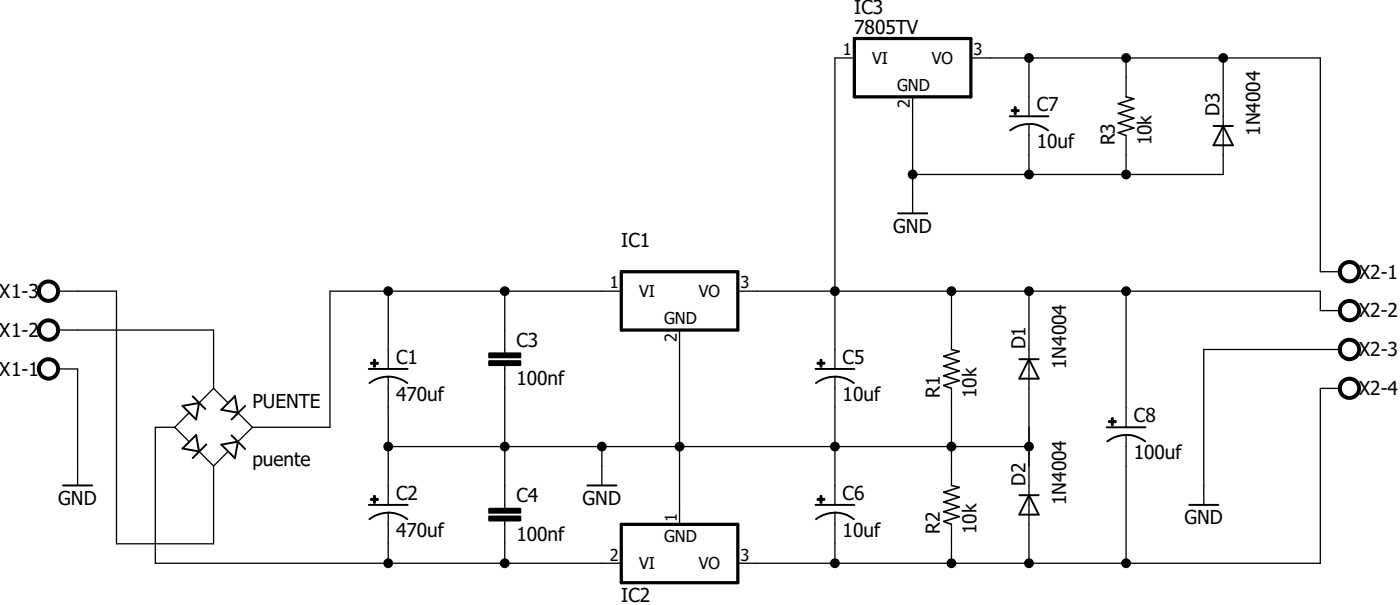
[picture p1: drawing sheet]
<svg xmlns="http://www.w3.org/2000/svg" width="183mm" height="79mm" viewBox="0 0 183 79" stroke-linecap="round" stroke-linejoin="round" font-family="sans-serif">
<g fill="none" stroke="#000" stroke-width=".25">
<path d="M132.1 15.2h5M134.6 16.2a3.8 3.8 0 0 1 2.5 .8M134.6 16.2a3.9 3.9 0 0 0-2.5 .8M158.7 16.5h2.5M160 16.5l1.2 2.5h-2.5zM117.4 27.9h3.9M23.9 58.6l1.7-1.8 .4 2.2zM23.9 53l2.1-.4-.4 2.2zM25.2 51.8l1.7 1.6M27 58.1l-1.8 1.7M28.9 58.1l2.2-.4-.4 2.2zM30.3 56.9l1.8 1.7"/>
<path d="M30.7 51.7l.4 2.2-2.2-.4zM32.1 53l-1.8 1.8M48.2 48.2h5.1M50.8 49.2a4.3 4.3 0 0 1 2.5 .8M50.8 49.2a4 4 0 0 0-2.5 .8M106.7 48.2h5M109.2 49.2a4.2 4.2 0 0 1 2.5 .8M109.2 49.2a4 4 0 0 0-2.5 .8M133.3 46.9h2.5M134.6 46.9l1.2 2.6h-2.5zM144.7 55.8h5.1M147.3 56.8a3.9 3.9 0 0 1 2.5 .9"/>
<path d="M147.3 56.8a3.9 3.9 0 0 0-2.5 .9M8.2 63.4h3.9M48.2 65.9h5.1M48.3 67.8a4 4 0 0 1 5 0M76.8 63.4h3.8M106.7 65.9h5M106.7 67.8a4 4 0 0 1 5 0M133.3 64.7h2.5M134.6 64.7l1.2 2.5h-2.5zM155.5 65.9h3.8"/>
</g>
<g fill="none" stroke="#000" stroke-width=".17">
<path d="M111.7 7.6h-2.5v40.6M119.4 12.7v15.2M127 7.6h45.7v27.9h2.5M134.6 7.6v7.6M134.6 16.2v6.6M147.3 7.6v5.1M147.3 17.7v5.1M160 7.6v15.2h-40.6M7.6 38h7.6v33h12.7v-10.1M50.8 38v10.2M66 38v8.2M81.3 38h-38.1v17.8h-10.2"/>
<path d="M96.5 38h76.2v2.6h2.5M124.4 38v7.7M134.6 38v35.6M147.3 38v17.8M7.6 48.2h2.6v15.2M7.6 43.1h20.3v7.6M22.9 55.8l1.8 1.8M22.9 55.8h-2.6v17.8h61M24.7 54l-1.8 1.8M26 59l1.9 1.9M27.9 50.7l-1.9 1.9M27.9 50.7l1.8 1.8"/>
<path d="M29.7 59.1l-1.8 1.8M31.1 53.9l1.9 1.9M33 55.8l-1.9 1.9M50.8 49.2v16.7M50.8 58.3h83.8M66 47.7v18.8M78.7 58.3v5.1M88.9 43.1v25.4M109.2 49.2v16.7M124.4 50.7v12.7M147.3 56.8v16.8M175.2 45.7h-17.8v20.2"/>
<path d="M175.2 50.7h-2.5v22.9h-76.2M50.8 67v6.6M66 68v5.6M109.2 67v6.6M124.4 68.5v5.1"/>
</g>
<g fill="#000">
<path d="M132.3 14.4h.9v.1h-.9zM132.7 14h.1v.9h-.1zM48.5 47.4h.9v.1h-.9zM48.9 47h.1v.9h-.1zM64 47.2h4v.5h-4zM64 46.2h4v.5h-4zM106.9 47.4h.9v.1h-.9zM107.3 47h.1v.9h-.1zM145 55h.9v.1h-.9zM145.4 54.6h.1v.9h-.1zM48.5 65.2h.9v.1h-.9zM48.9 64.8h.1v.9h-.1z"/>
<path d="M64 67.5h4v.5h-4zM64 66.5h4v.5h-4zM106.9 65.2h.9v.1h-.9zM107.3 64.8h.1v.9h-.1z"/>
</g>
<g fill="none" stroke="#000" stroke-width=".26">
<path d="M132.3 14.4h.9v.1h-.9zM132.7 14h.1v.9h-.1zM5.3 37.1a1.39 1.39 0 0 1 2.2 .2 1.39 1.39 0 0 1-.8 2.1 1.39 1.39 0 0 1-1.8-1.4h.3a1.14 1.14 0 0 1 1.6-1 1.14 1.14 0 0 1 .3 1.8 1.14 1.14 0 0 1-1.9-.5v-.3h-.3l.2-.6zM175.5 34.5a1.39 1.39 0 0 1 2.2 .3 1.39 1.39 0 0 1-.9 2 1.39 1.39 0 0 1-1.7-1.3h.2a1.15 1.15 0 0 1 1.6-1.1 1.15 1.15 0 0 1 .3 1.9 1.15 1.15 0 0 1-1.8-.5l-.1-.3h-.2l.2-.7zM175.5 39.6a1.39 1.39 0 0 1 2.2 .3 1.39 1.39 0 0 1-.9 2 1.39 1.39 0 0 1-1.7-1.3h.2a1.15 1.15 0 0 1 1.6-1.1 1.15 1.15 0 0 1 .3 1.9 1.15 1.15 0 0 1-1.8-.6l-.1-.2h-.2l.2-.7zM5.3 47.2a1.39 1.39 0 0 1 2.2 .3 1.39 1.39 0 0 1-.8 2 1.39 1.39 0 0 1-1.8-1.3h.3a1.14 1.14 0 0 1 1.6-1.1 1.14 1.14 0 0 1 .3 1.9 1.14 1.14 0 0 1-1.9-.5v-.3h-.3l.1-.4zM5.3 42.2a1.39 1.39 0 0 1 2.2 .2 1.39 1.39 0 0 1-.8 2.1 1.39 1.39 0 0 1-1.8-1.4h.3a1.14 1.14 0 0 1 1.6-1.1 1.14 1.14 0 0 1 .3 1.9 1.14 1.14 0 0 1-1.9-.5v-.3h-.3l.2-.7zM48.5 47.4h.9v.1h-.9zM48.9 47h.1v.9h-.1zM64 47.2h4v.5h-4zM64 46.2h4v.5h-4zM106.9 47.4h.9v.1h-.9z"/>
<path d="M107.3 47h.1v.9h-.1zM145 55h.9v.1h-.9zM145.4 54.6h.1v.9h-.1zM175.5 44.7a1.39 1.39 0 0 1 2.2 .2 1.39 1.39 0 0 1-.9 2.1 1.39 1.39 0 0 1-1.7-1.3h.2a1.15 1.15 0 0 1 1.6-1.1 1.15 1.15 0 0 1 .3 1.9 1.15 1.15 0 0 1-1.8-.6l-.1-.2h-.2l.2-.7zM175.5 49.8a1.39 1.39 0 0 1 2.2 .2 1.39 1.39 0 0 1-.8 2.1 1.39 1.39 0 0 1-1.8-1.4h.2a1.15 1.15 0 0 1 1.6-1.1 1.15 1.15 0 0 1 .3 2 1.15 1.15 0 0 1-1.8-.6l-.1-.3h-.2v-.3zM48.5 65.2h.9v.1h-.9zM48.9 64.8h.1v.9h-.1zM64 67.5h4v.5h-4zM64 66.5h4v.5h-4zM106.9 65.2h.9v.1h-.9zM107.3 64.8h.1v.9h-.1z"/>
<circle cx="134.6" cy="7.6" r=".51"/>
<circle cx="147.3" cy="7.6" r=".51"/>
<circle cx="160" cy="7.6" r=".51"/>
<circle cx="50.8" cy="38" r=".51"/>
<circle cx="66" cy="38" r=".51"/>
<circle cx="109.2" cy="38" r=".51"/>
<circle cx="119.4" cy="22.8" r=".51"/>
<circle cx="124.4" cy="38" r=".51"/>
<circle cx="134.6" cy="22.8" r=".51"/>
<circle cx="134.6" cy="38" r=".51"/>
<circle cx="147.3" cy="22.8" r=".51"/>
<circle cx="147.3" cy="38" r=".51"/>
<circle cx="50.8" cy="58.3" r=".51"/>
<circle cx="66" cy="58.3" r=".51"/>
<circle cx="78.7" cy="58.3" r=".51"/>
<circle cx="88.9" cy="58.3" r=".51"/>
<circle cx="109.2" cy="58.3" r=".51"/>
<circle cx="124.4" cy="58.3" r=".51"/>
<circle cx="134.6" cy="58.3" r=".51"/>
<circle cx="50.8" cy="73.6" r=".51"/>
<circle cx="66" cy="73.6" r=".51"/>
<circle cx="109.2" cy="73.6" r=".51"/>
<circle cx="124.4" cy="73.6" r=".51"/>
<circle cx="134.6" cy="73.6" r=".51"/>
<circle cx="147.3" cy="73.6" r=".51"/>
</g>
<path d="M147.3 12.7l1 .2-2 .6 2 .7-2 .6 2 .6-2 .7 2 .6-2 .6 1 .4M124.4 45.7l1 .2-2 .6 2 .7-2 .6 2 .6-2 .7 2 .6-2 .6 1 .4M124.4 63.4l1 .3-2 .6 2 .6-2 .7 2 .6-2 .6 2 .7-2 .6 1 .4" fill="none" stroke="#000" stroke-width=".21"/>
<path d="M111.7 5h15.3v7.7h-15.3zM81.3 35.5h15.2v7.6h-15.2zM81.3 68.5h15.2v7.6h-15.2z" fill="none" stroke="#000" stroke-width=".42"/>
<g fill="#000">
<path d="M5.3 37.1a1.39 1.39 0 0 1 2.2 .2 1.39 1.39 0 0 1-.8 2.1 1.39 1.39 0 0 1-1.8-1.4h.3a1.14 1.14 0 0 1 1.6-1 1.14 1.14 0 0 1 .3 1.8 1.14 1.14 0 0 1-1.9-.5v-.3h-.3l.2-.6z" fill-rule="evenodd"/>
<path d="M175.5 34.5a1.39 1.39 0 0 1 2.2 .3 1.39 1.39 0 0 1-.9 2 1.39 1.39 0 0 1-1.7-1.3h.2a1.15 1.15 0 0 1 1.6-1.1 1.15 1.15 0 0 1 .3 1.9 1.15 1.15 0 0 1-1.8-.5l-.1-.3h-.2l.2-.7z" fill-rule="evenodd"/>
<path d="M5.3 47.2a1.39 1.39 0 0 1 2.2 .3 1.39 1.39 0 0 1-.8 2 1.39 1.39 0 0 1-1.8-1.3h.3a1.14 1.14 0 0 1 1.6-1.1 1.14 1.14 0 0 1 .3 1.9 1.14 1.14 0 0 1-1.9-.5v-.3h-.3l.1-.4z" fill-rule="evenodd"/>
<path d="M5.3 42.2a1.39 1.39 0 0 1 2.2 .2 1.39 1.39 0 0 1-.8 2.1 1.39 1.39 0 0 1-1.8-1.4h.3a1.14 1.14 0 0 1 1.6-1.1 1.14 1.14 0 0 1 .3 1.9 1.14 1.14 0 0 1-1.9-.5v-.3h-.3l.2-.7z" fill-rule="evenodd"/>
<path d="M175.5 39.6a1.39 1.39 0 0 1 2.2 .3 1.39 1.39 0 0 1-.9 2 1.39 1.39 0 0 1-1.7-1.3h.2a1.15 1.15 0 0 1 1.6-1.1 1.15 1.15 0 0 1 .3 1.9 1.15 1.15 0 0 1-1.8-.6l-.1-.2h-.2l.2-.7z" fill-rule="evenodd"/>
<path d="M175.5 44.7a1.39 1.39 0 0 1 2.2 .2 1.39 1.39 0 0 1-.9 2.1 1.39 1.39 0 0 1-1.7-1.3h.2a1.15 1.15 0 0 1 1.6-1.1 1.15 1.15 0 0 1 .3 1.9 1.15 1.15 0 0 1-1.8-.6l-.1-.2h-.2l.2-.7z" fill-rule="evenodd"/>
<path d="M175.5 49.8a1.39 1.39 0 0 1 2.2 .2 1.39 1.39 0 0 1-.8 2.1 1.39 1.39 0 0 1-1.8-1.4h.2a1.15 1.15 0 0 1 1.6-1.1 1.15 1.15 0 0 1 .3 2 1.15 1.15 0 0 1-1.8-.6l-.1-.3h-.2v-.3z" fill-rule="evenodd"/>
<circle cx="134.6" cy="7.6" r=".51"/>
<circle cx="147.3" cy="7.6" r=".51"/>
<circle cx="160" cy="7.6" r=".51"/>
<circle cx="50.8" cy="38" r=".51"/>
<circle cx="66" cy="38" r=".51"/>
<circle cx="109.2" cy="38" r=".51"/>
<circle cx="119.4" cy="22.8" r=".51"/>
<circle cx="124.4" cy="38" r=".51"/>
<circle cx="134.6" cy="22.8" r=".51"/>
<circle cx="134.6" cy="38" r=".51"/>
<circle cx="147.3" cy="22.8" r=".51"/>
<circle cx="147.3" cy="38" r=".51"/>
<circle cx="50.8" cy="58.3" r=".51"/>
<circle cx="66" cy="58.3" r=".51"/>
<circle cx="78.7" cy="58.3" r=".51"/>
<circle cx="88.9" cy="58.3" r=".51"/>
<circle cx="109.2" cy="58.3" r=".51"/>
<circle cx="124.4" cy="58.3" r=".51"/>
<circle cx="134.6" cy="58.3" r=".51"/>
<circle cx="50.8" cy="73.6" r=".51"/>
<circle cx="66" cy="73.6" r=".51"/>
<circle cx="109.2" cy="73.6" r=".51"/>
<circle cx="124.4" cy="73.6" r=".51"/>
<circle cx="134.6" cy="73.6" r=".51"/>
<circle cx="147.3" cy="73.6" r=".51"/>
</g>
<g font-size="2.5">
<text x="111.7" y="1.9">IC3</text>
<text x="111.7" y="4.4">7805TV</text>
<text x="135.6" y="14.5">C7</text>
<text x="159.5" y="15.2" transform="rotate(-90 159.5 15.2)">D3</text>
<text x="164.8" y="17.7" transform="rotate(-90 164.8 17.7)">1N4004</text>
<text x="135.6" y="19.4">10uf</text>
<text x="145.8" y="19" transform="rotate(-90 145.8 19)">R3</text>
<text x="150.6" y="19" transform="rotate(-90 150.6 19)">10k</text>
<text x="81.3" y="32.3">IC1</text>
<text x="116.8" y="30.4">GND</text>
<text x="0" y="38.9">X1-3</text>
<text x="177.8" y="36.4">X2-1</text>
<text x="177.8" y="41.5">X2-2</text>
<text x="0" y="44">X1-2</text>
<text x="51.8" y="47.5">C1</text>
<text x="67.5" y="45.3">C3</text>
<text x="110.2" y="47.5">C5</text>
<text x="134.1" y="45.6" transform="rotate(-90 134.1 45.6)">D1</text>
<text x="177.8" y="46.5">X2-3</text>
<text x="0" y="49.1">X1-1</text>
<text x="33" y="53.3">PUENTE</text>
<text x="51.8" y="52.4">470uf</text>
<text x="67.5" y="50.3">100nf</text>
<text x="110.2" y="52.4">10uf</text>
<text x="122.9" y="52" transform="rotate(-90 122.9 52)">R1</text>
<text x="127.7" y="52" transform="rotate(-90 127.7 52)">10k</text>
<text x="139.4" y="48.2" transform="rotate(-90 139.4 48.2)">1N4004</text>
<text x="177.8" y="51.6">X2-4</text>
<text x="148.3" y="60">100uf</text>
<text x="148.3" y="55.2">C8</text>
<text x="7.6" y="66">GND</text>
<text x="33" y="60.9">puente</text>
<text x="51.8" y="65.3">C2</text>
<text x="67.5" y="65.6">C4</text>
<text x="76.2" y="66">GND</text>
<text x="110.2" y="65.3">C6</text>
<text x="134.1" y="63.4" transform="rotate(-90 134.1 63.4)">D2</text>
<text x="139.4" y="66" transform="rotate(-90 139.4 66)">1N4004</text>
<text x="51.8" y="70.1">470uf</text>
<text x="67.5" y="70.7">100nf</text>
<text x="110.2" y="70.1">10uf</text>
<text x="122.9" y="69.8" transform="rotate(-90 122.9 69.8)">R2</text>
<text x="127.7" y="69.8" transform="rotate(-90 127.7 69.8)">10k</text>
<text x="154.9" y="68.5">GND</text>
<text x="81.3" y="78.6">IC2</text>
</g>
<g font-size="2.1">
<text x="110.2" y="7.2">1</text>
<text x="114.1" y="8.3">VI</text>
<text x="117.3" y="11.9">GND</text>
<text x="121.9" y="8.3">VO</text>
<text x="127.3" y="7.2">3</text>
<text x="119" y="14.2" transform="rotate(-90 119 14.2)">2</text>
<text x="79.7" y="37.7">1</text>
<text x="83.6" y="38.8">VI</text>
<text x="91.4" y="38.8">VO</text>
<text x="96.8" y="37.7">3</text>
<text x="86.8" y="42.3">GND</text>
<text x="88.5" y="44.6" transform="rotate(-90 88.5 44.6)">2</text>
<text x="86.8" y="70.8">GND</text>
<text x="88.5" y="68.1" transform="rotate(-90 88.5 68.1)">1</text>
<text x="79.7" y="73.2">2</text>
<text x="83.6" y="74.3">VI</text>
<text x="91.4" y="74.3">VO</text>
<text x="96.8" y="73.2">3</text>
</g>
</svg>
